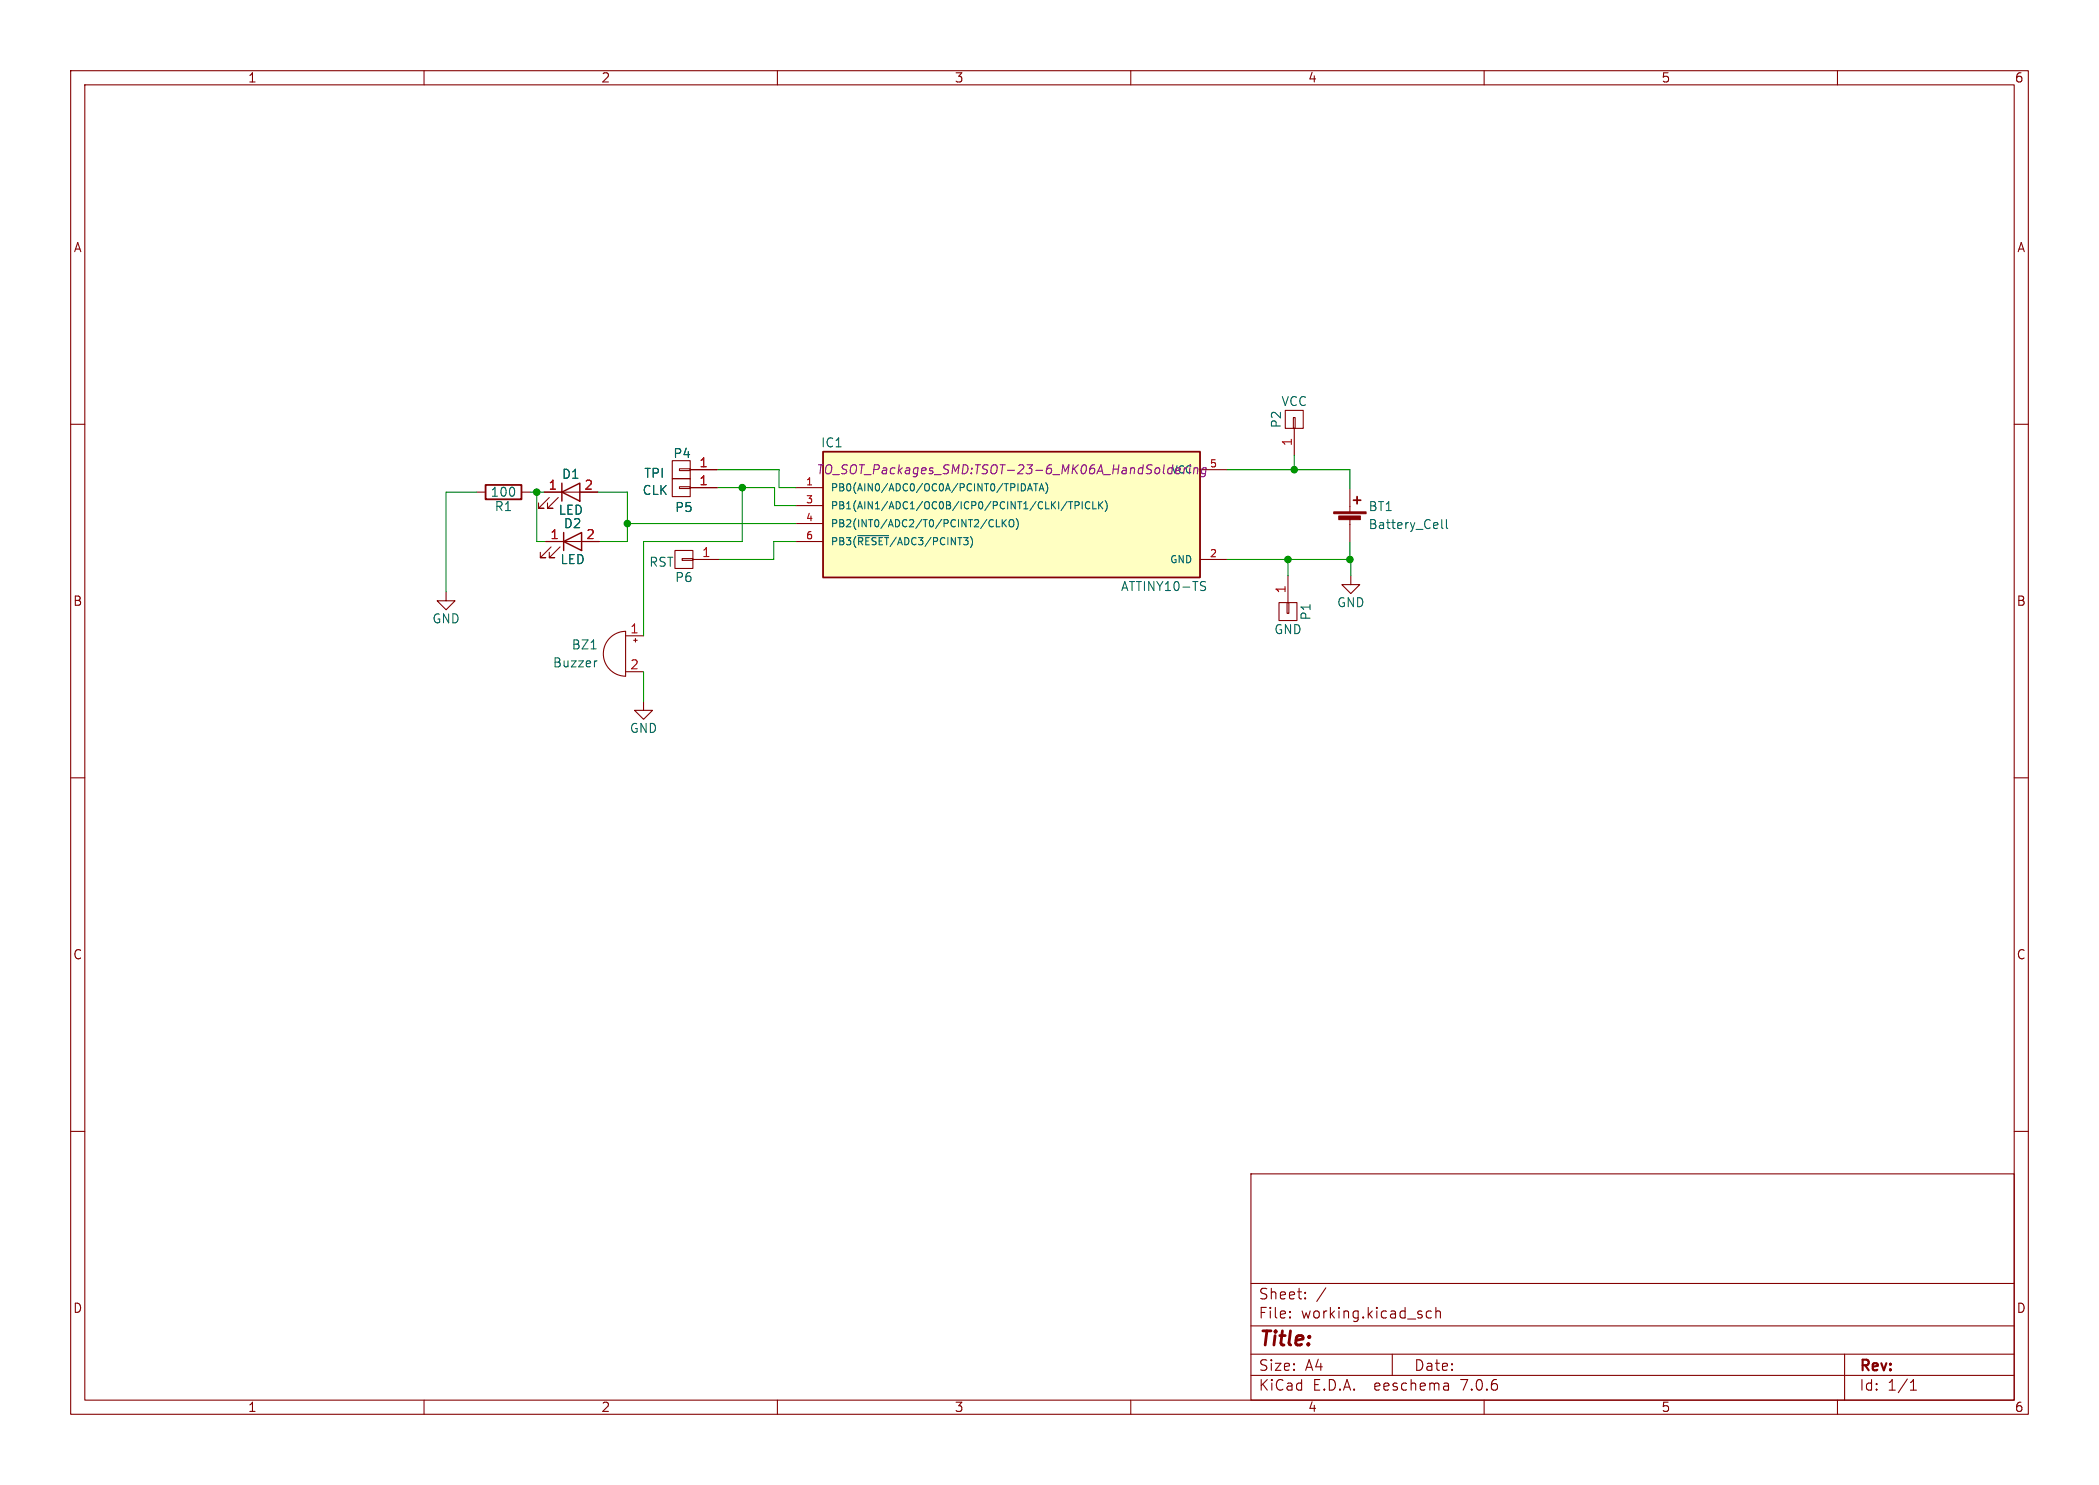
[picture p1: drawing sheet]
(kicad_sch (version 20230121) (generator eeschema)

 (paper "A4")

 (lib_symbols
  (symbol "NyanCatEarrings-rescue:ATTINY10-TS" (pin_names (offset 1.016)) (in_bom yes) (on_board yes)
   (property "Reference" "IC" (at -25.4 10.16 0) (effects (font (size 1.27 1.27))))
   (property "Value" "ATTINY10-TS" (at 21.59 -10.16 0) (effects (font (size 1.27 1.27))))
   (property "Footprint" "SOT-23-6" (at 0 6.35 0) (effects (font (size 1.27 1.27) italic)))
   (property "Datasheet" "" (at 0 0 0) (effects (font (size 1.27 1.27))))
   (symbol "ATTINY10-TS_0_1"
    (rectangle (start -26.67 8.89) (end 26.67 -8.89) (stroke (width 0.254) (type solid)) (fill (type background))))
   (symbol "ATTINY10-TS_1_1"
    (pin bidirectional line (at -30.48 3.81 0) (length 3.81) (name "PB0(AIN0/ADC0/OC0A/PCINT0/TPIDATA)" (effects (font (size 1.016 1.016)))) (number "1" (effects (font (size 1.016 1.016)))))
    (pin power_in line (at 30.48 -6.35 180) (length 3.81) (name "GND" (effects (font (size 1.016 1.016)))) (number "2" (effects (font (size 1.016 1.016)))))
    (pin bidirectional line (at -30.48 1.27 0) (length 3.81) (name "PB1(AIN1/ADC1/OC0B/ICP0/PCINT1/CLKI/TPICLK)" (effects (font (size 1.016 1.016)))) (number "3" (effects (font (size 1.016 1.016)))))
    (pin bidirectional line (at -30.48 -1.27 0) (length 3.81) (name "PB2(INT0/ADC2/T0/PCINT2/CLKO)" (effects (font (size 1.016 1.016)))) (number "4" (effects (font (size 1.016 1.016)))))
    (pin power_in line (at 30.48 6.35 180) (length 3.81) (name "VCC" (effects (font (size 1.016 1.016)))) (number "5" (effects (font (size 1.016 1.016)))))
    (pin bidirectional line (at -30.48 -3.81 0) (length 3.81) (name "PB3(~{RESET}/ADC3/PCINT3)" (effects (font (size 1.016 1.016)))) (number "6" (effects (font (size 1.016 1.016)))))))
  (symbol "NyanCatEarrings-rescue:Battery_Cell" (pin_numbers hide) (pin_names (offset 0) hide) (in_bom yes) (on_board yes)
   (property "Reference" "BT" (at 2.54 2.54 0) (effects (font (size 1.27 1.27)) (justify left)))
   (property "Value" "Battery_Cell" (at 2.54 0 0) (effects (font (size 1.27 1.27)) (justify left)))
   (property "Footprint" "" (at 0 1.524 90) (effects (font (size 1.27 1.27))))
   (property "Datasheet" "" (at 0 1.524 90) (effects (font (size 1.27 1.27))))
   (symbol "Battery_Cell_0_1"
    (rectangle (start -2.286 1.778) (end 2.286 1.524) (stroke (width 0) (type solid)) (fill (type outline)))
    (rectangle (start -1.5748 1.1938) (end 1.4732 0.6858) (stroke (width 0) (type solid)) (fill (type outline)))
    (polyline (pts (xy 0 0.762) (xy 0 0)) (stroke (width 0) (type solid)) (fill (type none)))
    (polyline (pts (xy 0 1.778) (xy 0 2.54)) (stroke (width 0) (type solid)) (fill (type none)))
    (polyline (pts (xy 0.508 3.429) (xy 1.524 3.429)) (stroke (width 0.254) (type solid)) (fill (type none)))
    (polyline (pts (xy 1.016 3.937) (xy 1.016 2.921)) (stroke (width 0.254) (type solid)) (fill (type none))))
   (symbol "Battery_Cell_1_1"
    (pin passive line (at 0 5.08 270) (length 2.54) (name "+" (effects (font (size 1.27 1.27)))) (number "1" (effects (font (size 1.27 1.27)))))
    (pin passive line (at 0 -2.54 90) (length 2.54) (name "-" (effects (font (size 1.27 1.27)))) (number "2" (effects (font (size 1.27 1.27)))))))
  (symbol "NyanCatEarrings-rescue:Buzzer" (pin_names (offset 0.0254) hide) (in_bom yes) (on_board yes)
   (property "Reference" "BZ" (at 3.81 1.27 0) (effects (font (size 1.27 1.27)) (justify left)))
   (property "Value" "Buzzer" (at 3.81 -1.27 0) (effects (font (size 1.27 1.27)) (justify left)))
   (property "Footprint" "" (at -0.635 2.54 90) (effects (font (size 1.27 1.27))))
   (property "Datasheet" "" (at -0.635 2.54 90) (effects (font (size 1.27 1.27))))
   (symbol "Buzzer_0_1"
    (arc (start 0 -3.175) (mid 3.1497 0) (end 0 3.175) (stroke (width 0) (type solid)) (fill (type none)))
    (polyline (pts (xy -1.651 1.905) (xy -1.143 1.905)) (stroke (width 0) (type solid)) (fill (type none)))
    (polyline (pts (xy -1.397 2.159) (xy -1.397 1.651)) (stroke (width 0) (type solid)) (fill (type none)))
    (polyline (pts (xy 0 3.175) (xy 0 -3.175)) (stroke (width 0) (type solid)) (fill (type none))))
   (symbol "Buzzer_1_1"
    (pin passive line (at -2.54 2.54 0) (length 2.54) (name "-" (effects (font (size 1.27 1.27)))) (number "1" (effects (font (size 1.27 1.27)))))
    (pin passive line (at -2.54 -2.54 0) (length 2.54) (name "+" (effects (font (size 1.27 1.27)))) (number "2" (effects (font (size 1.27 1.27)))))))
  (symbol "NyanCatEarrings-rescue:CONN_01X01" (pin_names (offset 1.016) hide) (in_bom yes) (on_board yes)
   (property "Reference" "P" (at 0 2.54 0) (effects (font (size 1.27 1.27))))
   (property "Value" "CONN_01X01" (at 2.54 0 90) (effects (font (size 1.27 1.27))))
   (property "Footprint" "" (at 0 0 0) (effects (font (size 1.27 1.27))))
   (property "Datasheet" "" (at 0 0 0) (effects (font (size 1.27 1.27))))
   (symbol "CONN_01X01_0_1"
    (rectangle (start -1.27 0.127) (end 0.254 -0.127) (stroke (width 0) (type solid)) (fill (type none)))
    (rectangle (start -1.27 1.27) (end 1.27 -1.27) (stroke (width 0) (type solid)) (fill (type none))))
   (symbol "CONN_01X01_1_1"
    (pin passive line (at -5.08 0 0) (length 3.81) (name "P1" (effects (font (size 1.27 1.27)))) (number "1" (effects (font (size 1.27 1.27)))))))
  (symbol "NyanCatEarrings-rescue:GND" (power) (pin_names (offset 0)) (in_bom yes) (on_board yes)
   (property "Reference" "#PWR" (at 0 -6.35 0) (effects (font (size 1.27 1.27)) hide))
   (property "Value" "GND" (at 0 -3.81 0) (effects (font (size 1.27 1.27))))
   (property "Footprint" "" (at 0 0 0) (effects (font (size 1.27 1.27))))
   (property "Datasheet" "" (at 0 0 0) (effects (font (size 1.27 1.27))))
   (symbol "GND_0_1"
    (polyline (pts (xy 0 0) (xy 0 -1.27) (xy 1.27 -1.27) (xy 0 -2.54) (xy -1.27 -1.27) (xy 0 -1.27)) (stroke (width 0) (type solid)) (fill (type none))))
   (symbol "GND_1_1"
    (pin power_in line (at 0 0 270) (length 0) hide (name "GND" (effects (font (size 1.27 1.27)))) (number "1" (effects (font (size 1.27 1.27)))))))
  (symbol "NyanCatEarrings-rescue:LED" (pin_names (offset 1.016) hide) (in_bom yes) (on_board yes)
   (property "Reference" "D" (at 0 2.54 0) (effects (font (size 1.27 1.27))))
   (property "Value" "LED" (at 0 -2.54 0) (effects (font (size 1.27 1.27))))
   (property "Footprint" "" (at 0 0 0) (effects (font (size 1.27 1.27))))
   (property "Datasheet" "" (at 0 0 0) (effects (font (size 1.27 1.27))))
   (symbol "LED_0_1"
    (polyline (pts (xy -1.27 -1.27) (xy -1.27 1.27)) (stroke (width 0.2032) (type solid)) (fill (type none)))
    (polyline (pts (xy -1.27 0) (xy 1.27 0)) (stroke (width 0) (type solid)) (fill (type none)))
    (polyline (pts (xy 1.27 -1.27) (xy 1.27 1.27) (xy -1.27 0) (xy 1.27 -1.27)) (stroke (width 0.2032) (type solid)) (fill (type none)))
    (polyline (pts (xy -3.048 -0.762) (xy -4.572 -2.286) (xy -3.81 -2.286) (xy -4.572 -2.286) (xy -4.572 -1.524)) (stroke (width 0) (type solid)) (fill (type none)))
    (polyline (pts (xy -1.778 -0.762) (xy -3.302 -2.286) (xy -2.54 -2.286) (xy -3.302 -2.286) (xy -3.302 -1.524)) (stroke (width 0) (type solid)) (fill (type none))))
   (symbol "LED_1_1"
    (pin passive line (at -3.81 0 0) (length 2.54) (name "K" (effects (font (size 1.27 1.27)))) (number "1" (effects (font (size 1.27 1.27)))))
    (pin passive line (at 3.81 0 180) (length 2.54) (name "A" (effects (font (size 1.27 1.27)))) (number "2" (effects (font (size 1.27 1.27)))))))
  (symbol "NyanCatEarrings-rescue:R" (pin_numbers hide) (pin_names (offset 0)) (in_bom yes) (on_board yes)
   (property "Reference" "R" (at 2.032 0 90) (effects (font (size 1.27 1.27))))
   (property "Value" "R" (at 0 0 90) (effects (font (size 1.27 1.27))))
   (property "Footprint" "" (at -1.778 0 90) (effects (font (size 1.27 1.27))))
   (property "Datasheet" "" (at 0 0 0) (effects (font (size 1.27 1.27))))
   (symbol "R_0_1"
    (rectangle (start -1.016 -2.54) (end 1.016 2.54) (stroke (width 0.254) (type solid)) (fill (type none))))
   (symbol "R_1_1"
    (pin passive line (at 0 3.81 270) (length 1.27) (name "~" (effects (font (size 1.27 1.27)))) (number "1" (effects (font (size 1.27 1.27)))))
    (pin passive line (at 0 -3.81 90) (length 1.27) (name "~" (effects (font (size 1.27 1.27)))) (number "2" (effects (font (size 1.27 1.27))))))))

 (junction (at 105.029 68.961) (diameter 0) (color 0 0 0 0))
 (junction (at 88.773 74.041) (diameter 0) (color 0 0 0 0))
 (junction (at 75.946 69.596) (diameter 0) (color 0 0 0 0))
 (junction (at 183.134 66.421) (diameter 0) (color 0 0 0 0))
 (junction (at 191.008 79.121) (diameter 0) (color 0 0 0 0))
 (junction (at 182.245 79.121) (diameter 0) (color 0 0 0 0))

 (wire (pts (xy 105.029 76.581) (xy 105.029 68.961)) (stroke (width 0) (type default)))
 (wire (pts (xy 183.134 64.389) (xy 183.134 66.421)) (stroke (width 0) (type default)))
 (wire (pts (xy 109.601 68.961) (xy 109.601 71.501)) (stroke (width 0) (type default)))
 (wire (pts (xy 110.236 68.961) (xy 110.236 66.421)) (stroke (width 0) (type default)))
 (wire (pts (xy 109.601 71.501) (xy 112.649 71.501)) (stroke (width 0) (type default)))
 (wire (pts (xy 91.059 94.996) (xy 91.059 99.187)) (stroke (width 0) (type default)))
 (wire (pts (xy 75.946 69.596) (xy 75.057 69.596)) (stroke (width 0) (type default)))
 (wire (pts (xy 67.437 69.596) (xy 63.119 69.596)) (stroke (width 0) (type default)))
 (wire (pts (xy 75.946 76.581) (xy 75.946 69.596)) (stroke (width 0) (type default)))
 (wire (pts (xy 173.609 79.121) (xy 182.245 79.121)) (stroke (width 0) (type default)))
 (wire (pts (xy 88.773 74.041) (xy 112.649 74.041)) (stroke (width 0) (type default)))
 (wire (pts (xy 191.135 79.121) (xy 191.135 81.407)) (stroke (width 0) (type default)))
 (wire (pts (xy 88.773 69.596) (xy 84.582 69.596)) (stroke (width 0) (type default)))
 (wire (pts (xy 77.216 76.581) (xy 75.946 76.581)) (stroke (width 0) (type default)))
 (wire (pts (xy 191.008 66.421) (xy 191.008 69.088)) (stroke (width 0) (type default)))
 (wire (pts (xy 63.119 69.596) (xy 63.119 83.693)) (stroke (width 0) (type default)))
 (wire (pts (xy 101.854 79.121) (xy 109.474 79.121)) (stroke (width 0) (type default)))
 (wire (pts (xy 76.962 69.596) (xy 75.946 69.596)) (stroke (width 0) (type default)))
 (wire (pts (xy 91.059 76.581) (xy 91.059 89.916)) (stroke (width 0) (type default)))
 (wire (pts (xy 88.773 74.041) (xy 88.773 76.581)) (stroke (width 0) (type default)))
 (wire (pts (xy 112.649 68.961) (xy 110.236 68.961)) (stroke (width 0) (type default)))
 (wire (pts (xy 101.473 66.421) (xy 110.236 66.421)) (stroke (width 0) (type default)))
 (wire (pts (xy 183.134 66.421) (xy 191.008 66.421)) (stroke (width 0) (type default)))
 (wire (pts (xy 105.029 76.581) (xy 91.059 76.581)) (stroke (width 0) (type default)))
 (wire (pts (xy 191.008 79.121) (xy 191.135 79.121)) (stroke (width 0) (type default)))
 (wire (pts (xy 109.474 79.121) (xy 109.474 76.581)) (stroke (width 0) (type default)))
 (wire (pts (xy 105.029 68.961) (xy 109.601 68.961)) (stroke (width 0) (type default)))
 (wire (pts (xy 101.473 68.961) (xy 105.029 68.961)) (stroke (width 0) (type default)))
 (wire (pts (xy 88.773 69.596) (xy 88.773 74.041)) (stroke (width 0) (type default)))
 (wire (pts (xy 109.474 76.581) (xy 112.649 76.581)) (stroke (width 0) (type default)))
 (wire (pts (xy 88.773 76.581) (xy 84.836 76.581)) (stroke (width 0) (type default)))
 (wire (pts (xy 182.245 79.121) (xy 191.008 79.121)) (stroke (width 0) (type default)))
 (wire (pts (xy 182.245 81.407) (xy 182.245 79.121)) (stroke (width 0) (type default)))
 (wire (pts (xy 173.609 66.421) (xy 183.134 66.421)) (stroke (width 0) (type default)))
 (wire (pts (xy 191.008 76.708) (xy 191.008 79.121)) (stroke (width 0) (type default)))

 (symbol (lib_id "NyanCatEarrings-rescue:LED") (at 80.772 69.596 0) (unit 1) (in_bom yes) (on_board yes) (dnp no)
  (property "Reference" "D1" (at 80.772 67.056 0) (effects (font (size 1.27 1.27))))
  (property "Value" "LED" (at 80.772 72.136 0) (effects (font (size 1.27 1.27))))
  (property "Footprint" "LEDs:LED_0603" (at 80.772 69.596 0) (effects (font (size 1.27 1.27)) hide))
  (property "Datasheet" "" (at 80.772 69.596 0) (effects (font (size 1.27 1.27))))
  (property "mfr" "APT1608EC" (at 80.772 69.596 0) (effects (font (size 1.524 1.524)) hide)) (pin "1") (pin "2"))

 (symbol (lib_id "NyanCatEarrings-rescue:R") (at 71.247 69.596 270) (unit 1) (in_bom yes) (on_board yes) (dnp no)
  (property "Reference" "R1" (at 71.247 71.628 90) (effects (font (size 1.27 1.27))))
  (property "Value" "100" (at 71.247 69.596 90) (effects (font (size 1.27 1.27))))
  (property "Footprint" "Resistors_SMD:R_0603_HandSoldering" (at 71.247 67.818 90) (effects (font (size 1.27 1.27)) hide))
  (property "Datasheet" "" (at 71.247 69.596 0) (effects (font (size 1.27 1.27))))
  (property "mfr" "ESR03EZPJ101" (at 71.247 69.596 90) (effects (font (size 1.524 1.524)) hide)) (pin "1") (pin "2"))

 (symbol (lib_id "NyanCatEarrings-rescue:LED") (at 81.026 76.581 0) (unit 1) (in_bom yes) (on_board yes) (dnp no)
  (property "Reference" "D2" (at 81.026 74.041 0) (effects (font (size 1.27 1.27))))
  (property "Value" "LED" (at 81.026 79.121 0) (effects (font (size 1.27 1.27))))
  (property "Footprint" "LEDs:LED_0603" (at 81.026 76.581 0) (effects (font (size 1.27 1.27)) hide))
  (property "Datasheet" "" (at 81.026 76.581 0) (effects (font (size 1.27 1.27))))
  (property "mfr" "APT1608EC" (at 81.026 76.581 0) (effects (font (size 1.524 1.524)) hide)) (pin "1") (pin "2"))

 (symbol (lib_id "NyanCatEarrings-rescue:Buzzer") (at 88.519 92.456 0) (mirror y) (unit 1) (in_bom yes) (on_board yes) (dnp no)
  (property "Reference" "BZ1" (at 84.709 91.186 0) (effects (font (size 1.27 1.27)) (justify left)))
  (property "Value" "Buzzer" (at 84.709 93.726 0) (effects (font (size 1.27 1.27)) (justify left)))
  (property "Footprint" "Resistors_SMD:R_0805_HandSoldering" (at 89.154 89.916 90) (effects (font (size 1.27 1.27)) hide))
  (property "Datasheet" "" (at 89.154 89.916 90) (effects (font (size 1.27 1.27)))) (pin "1") (pin "2"))

 (symbol (lib_id "NyanCatEarrings-rescue:GND") (at 63.119 83.693 0) (unit 1) (in_bom yes) (on_board yes) (dnp no)
  (property "Reference" "#PWR01" (at 63.119 90.043 0) (effects (font (size 1.27 1.27)) hide))
  (property "Value" "GND" (at 63.119 87.503 0) (effects (font (size 1.27 1.27))))
  (property "Footprint" "" (at 63.119 83.693 0) (effects (font (size 1.27 1.27))))
  (property "Datasheet" "" (at 63.119 83.693 0) (effects (font (size 1.27 1.27)))) (pin "1"))

 (symbol (lib_id "NyanCatEarrings-rescue:GND") (at 91.059 99.187 0) (unit 1) (in_bom yes) (on_board yes) (dnp no)
  (property "Reference" "#PWR02" (at 91.059 105.537 0) (effects (font (size 1.27 1.27)) hide))
  (property "Value" "GND" (at 91.059 102.997 0) (effects (font (size 1.27 1.27))))
  (property "Footprint" "" (at 91.059 99.187 0) (effects (font (size 1.27 1.27))))
  (property "Datasheet" "" (at 91.059 99.187 0) (effects (font (size 1.27 1.27)))) (pin "1"))

 (symbol (lib_id "NyanCatEarrings-rescue:Battery_Cell") (at 191.008 74.168 0) (unit 1) (in_bom yes) (on_board yes) (dnp no)
  (property "Reference" "BT1" (at 193.548 71.628 0) (effects (font (size 1.27 1.27)) (justify left)))
  (property "Value" "Battery_Cell" (at 193.548 74.168 0) (effects (font (size 1.27 1.27)) (justify left)))
  (property "Footprint" "TIH:Supercapcoin" (at 191.008 72.644 90) (effects (font (size 1.27 1.27)) hide))
  (property "Datasheet" "" (at 191.008 72.644 90) (effects (font (size 1.27 1.27))))
  (property "mfr" "MAL219691131E3" (at 191.008 74.168 0) (effects (font (size 1.524 1.524)) hide)) (pin "1") (pin "2"))

 (symbol (lib_id "NyanCatEarrings-rescue:GND") (at 191.135 81.407 0) (unit 1) (in_bom yes) (on_board yes) (dnp no)
  (property "Reference" "#PWR03" (at 191.135 87.757 0) (effects (font (size 1.27 1.27)) hide))
  (property "Value" "GND" (at 191.135 85.217 0) (effects (font (size 1.27 1.27))))
  (property "Footprint" "" (at 191.135 81.407 0) (effects (font (size 1.27 1.27))))
  (property "Datasheet" "" (at 191.135 81.407 0) (effects (font (size 1.27 1.27)))) (pin "1"))

 (symbol (lib_id "NyanCatEarrings-rescue:CONN_01X01") (at 96.393 66.421 180) (unit 1) (in_bom yes) (on_board yes) (dnp no)
  (property "Reference" "P4" (at 96.52 64.135 0) (effects (font (size 1.27 1.27))))
  (property "Value" "TPI" (at 92.583 66.929 0) (effects (font (size 1.27 1.27))))
  (property "Footprint" "Pin_Headers:Pin_Header_Straight_1x01_Pitch2.54mm_SMD_Pin1Left" (at 96.393 66.421 0) (effects (font (size 1.27 1.27)) hide))
  (property "Datasheet" "" (at 96.393 66.421 0) (effects (font (size 1.27 1.27)))) (pin "1"))

 (symbol (lib_id "NyanCatEarrings-rescue:CONN_01X01") (at 96.774 79.121 180) (unit 1) (in_bom yes) (on_board yes) (dnp no)
  (property "Reference" "P6" (at 96.774 81.661 0) (effects (font (size 1.27 1.27))))
  (property "Value" "RST" (at 93.599 79.502 0) (effects (font (size 1.27 1.27))))
  (property "Footprint" "Pin_Headers:Pin_Header_Straight_1x01_Pitch2.54mm_SMD_Pin1Left" (at 96.774 79.121 0) (effects (font (size 1.27 1.27)) hide))
  (property "Datasheet" "" (at 96.774 79.121 0) (effects (font (size 1.27 1.27)))) (pin "1"))

 (symbol (lib_id "NyanCatEarrings-rescue:CONN_01X01") (at 96.393 68.961 180) (unit 1) (in_bom yes) (on_board yes) (dnp no)
  (property "Reference" "P5" (at 96.774 71.755 0) (effects (font (size 1.27 1.27))))
  (property "Value" "CLK" (at 92.71 69.342 0) (effects (font (size 1.27 1.27))))
  (property "Footprint" "Pin_Headers:Pin_Header_Straight_1x01_Pitch2.54mm_SMD_Pin1Left" (at 96.393 68.961 0) (effects (font (size 1.27 1.27)) hide))
  (property "Datasheet" "" (at 96.393 68.961 0) (effects (font (size 1.27 1.27)))) (pin "1"))

 (symbol (lib_id "NyanCatEarrings-rescue:CONN_01X01") (at 183.134 59.309 90) (unit 1) (in_bom yes) (on_board yes) (dnp no)
  (property "Reference" "P2" (at 180.594 59.309 0) (effects (font (size 1.27 1.27))))
  (property "Value" "VCC" (at 183.134 56.769 90) (effects (font (size 1.27 1.27))))
  (property "Footprint" "Pin_Headers:Pin_Header_Straight_1x01_Pitch2.54mm_SMD_Pin1Right" (at 183.134 59.309 0) (effects (font (size 1.27 1.27)) hide))
  (property "Datasheet" "" (at 183.134 59.309 0) (effects (font (size 1.27 1.27)))) (pin "1"))

 (symbol (lib_id "NyanCatEarrings-rescue:CONN_01X01") (at 182.245 86.487 270) (unit 1) (in_bom yes) (on_board yes) (dnp no)
  (property "Reference" "P1" (at 184.785 86.487 0) (effects (font (size 1.27 1.27))))
  (property "Value" "GND" (at 182.245 89.027 90) (effects (font (size 1.27 1.27))))
  (property "Footprint" "Pin_Headers:Pin_Header_Straight_1x01_Pitch2.54mm_SMD_Pin1Right" (at 182.245 86.487 0) (effects (font (size 1.27 1.27)) hide))
  (property "Datasheet" "" (at 182.245 86.487 0) (effects (font (size 1.27 1.27)))) (pin "1"))

 (symbol (lib_id "NyanCatEarrings-rescue:ATTINY10-TS") (at 143.129 72.771 0) (unit 1) (in_bom yes) (on_board yes) (dnp no)
  (property "Reference" "IC1" (at 117.729 62.611 0) (effects (font (size 1.27 1.27))))
  (property "Value" "ATTINY10-TS" (at 164.719 82.931 0) (effects (font (size 1.27 1.27))))
  (property "Footprint" "TO_SOT_Packages_SMD:TSOT-23-6_MK06A_HandSoldering" (at 143.129 66.421 0) (effects (font (size 1.27 1.27) italic)))
  (property "Datasheet" "" (at 143.129 72.771 0) (effects (font (size 1.27 1.27))))
  (property "mfr" "ATTINY10-TSHR" (at 143.129 72.771 0) (effects (font (size 1.524 1.524)) hide)) (pin "1") (pin "2") (pin "3") (pin "4") (pin "5") (pin "6"))

 (sheet_instances (path "" (page "1"))))
